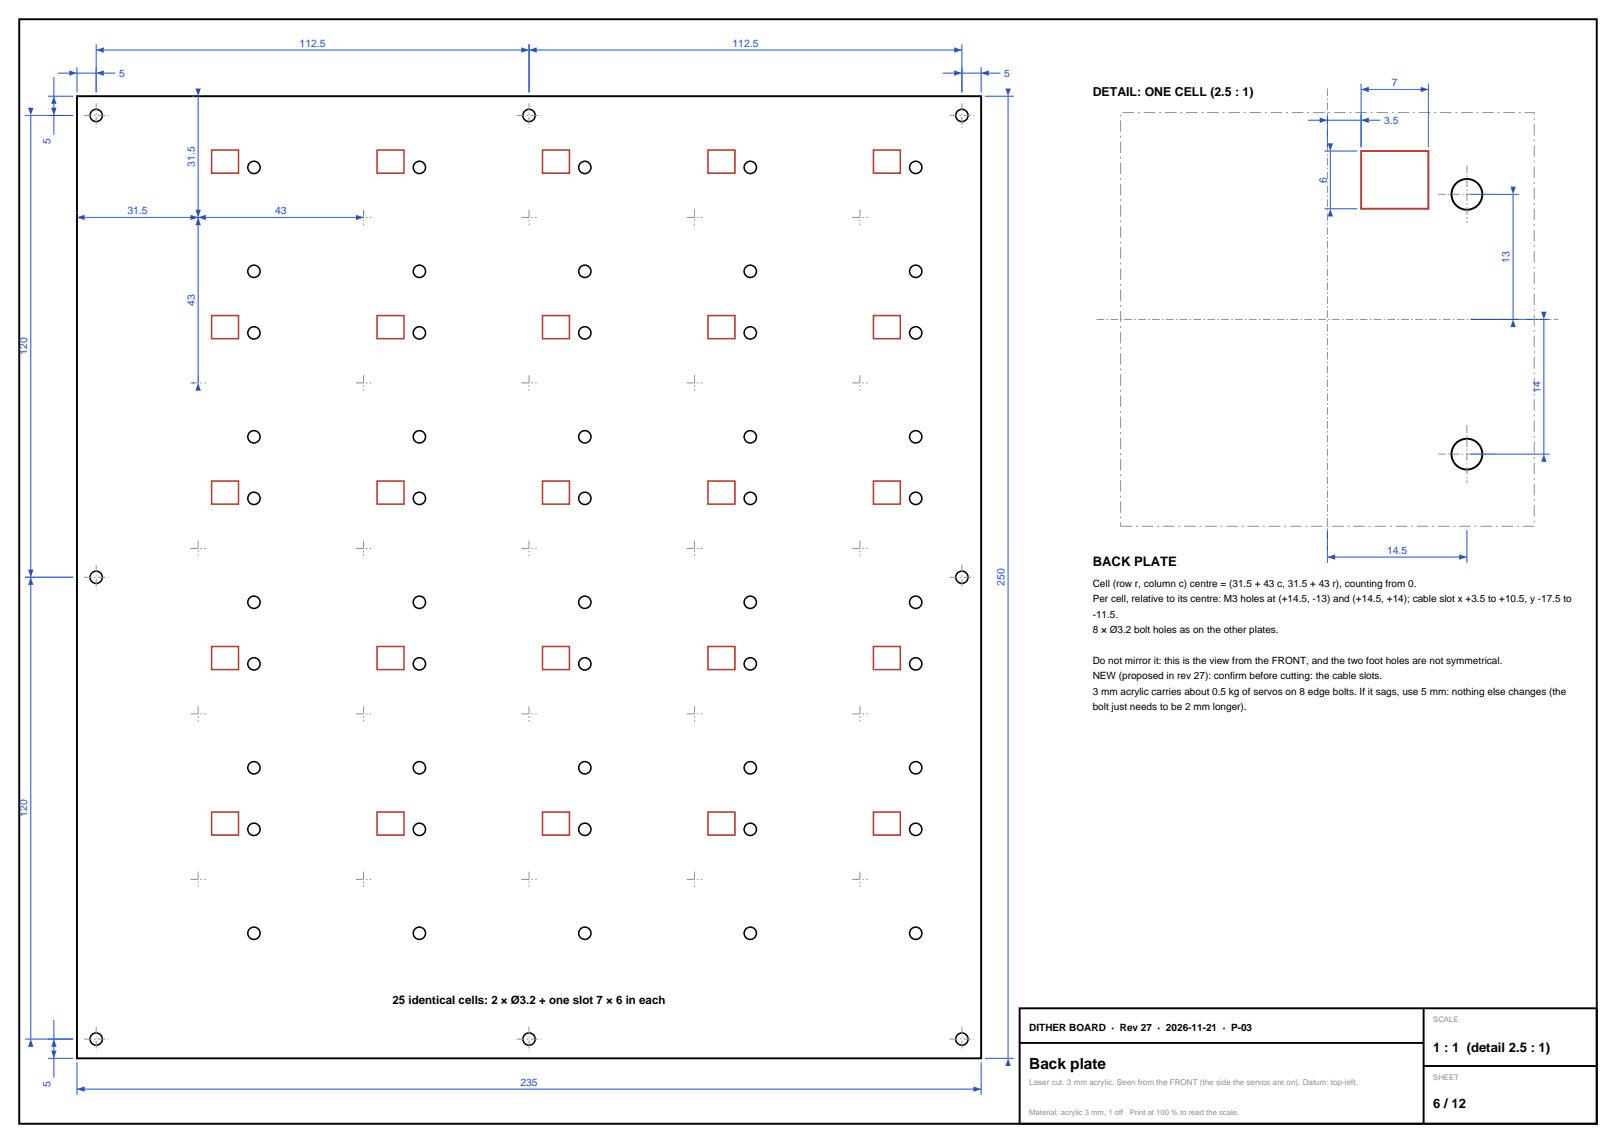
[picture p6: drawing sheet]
<svg xmlns="http://www.w3.org/2000/svg" width="420mm" height="297mm" viewBox="0 0 420 297" stroke-linecap="round" stroke-linejoin="round" font-family="sans-serif">
<path d="M5 5h410v287h-410zM20 25h235v250h-235zM265 262h150v30h-150zM265 271h105M370 262v30M370 277h45" fill="none" stroke="#000" stroke-width=".5"/>
<g fill="none" stroke="#000" stroke-width=".4">
<circle cx="25" cy="30" r="1.6"/>
<circle cx="137.5" cy="30" r="1.6"/>
<circle cx="250" cy="30" r="1.6"/>
<circle cx="66" cy="43.5" r="1.6"/>
<circle cx="109" cy="43.5" r="1.6"/>
<circle cx="152" cy="43.5" r="1.6"/>
<circle cx="195" cy="43.5" r="1.6"/>
<circle cx="238" cy="43.5" r="1.6"/>
<circle cx="66" cy="70.5" r="1.6"/>
<circle cx="109" cy="70.5" r="1.6"/>
<circle cx="152" cy="70.5" r="1.6"/>
<circle cx="195" cy="70.5" r="1.6"/>
<circle cx="238" cy="70.5" r="1.6"/>
<circle cx="66" cy="86.5" r="1.6"/>
<circle cx="109" cy="86.5" r="1.6"/>
<circle cx="152" cy="86.5" r="1.6"/>
<circle cx="195" cy="86.5" r="1.6"/>
<circle cx="238" cy="86.5" r="1.6"/>
<circle cx="66" cy="113.5" r="1.6"/>
<circle cx="109" cy="113.5" r="1.6"/>
<circle cx="152" cy="113.5" r="1.6"/>
<circle cx="195" cy="113.5" r="1.6"/>
<circle cx="238" cy="113.5" r="1.6"/>
<circle cx="66" cy="129.5" r="1.6"/>
<circle cx="109" cy="129.5" r="1.6"/>
<circle cx="152" cy="129.5" r="1.6"/>
<circle cx="195" cy="129.5" r="1.6"/>
<circle cx="238" cy="129.5" r="1.6"/>
<circle cx="25" cy="150" r="1.6"/>
<circle cx="66" cy="156.5" r="1.6"/>
<circle cx="109" cy="156.5" r="1.6"/>
<circle cx="152" cy="156.5" r="1.6"/>
<circle cx="195" cy="156.5" r="1.6"/>
<circle cx="238" cy="156.5" r="1.6"/>
<circle cx="250" cy="150" r="1.6"/>
<circle cx="66" cy="172.5" r="1.6"/>
<circle cx="109" cy="172.5" r="1.6"/>
<circle cx="152" cy="172.5" r="1.6"/>
<circle cx="195" cy="172.5" r="1.6"/>
<circle cx="238" cy="172.5" r="1.6"/>
<circle cx="66" cy="199.5" r="1.6"/>
<circle cx="109" cy="199.5" r="1.6"/>
<circle cx="152" cy="199.5" r="1.6"/>
<circle cx="195" cy="199.5" r="1.6"/>
<circle cx="238" cy="199.5" r="1.6"/>
<circle cx="66" cy="215.5" r="1.6"/>
<circle cx="109" cy="215.5" r="1.6"/>
<circle cx="152" cy="215.5" r="1.6"/>
<circle cx="195" cy="215.5" r="1.6"/>
<circle cx="238" cy="215.5" r="1.6"/>
<circle cx="66" cy="242.5" r="1.6"/>
<circle cx="109" cy="242.5" r="1.6"/>
<circle cx="152" cy="242.5" r="1.6"/>
<circle cx="195" cy="242.5" r="1.6"/>
<circle cx="238" cy="242.5" r="1.6"/>
<circle cx="25" cy="270" r="1.6"/>
<circle cx="137.5" cy="270" r="1.6"/>
<circle cx="250" cy="270" r="1.6"/>
</g>
<g fill="none" stroke="#8a8f98" stroke-width=".26" stroke-dasharray="2 .6 .4 .6" stroke-linecap="butt">
<path d="M21.8 30h6.4M25 26.8v6.4M134.3 30h6.4M137.5 26.8v6.4M246.8 30h6.4M250 26.8v6.4M49.5 56.5h4M51.5 54.5v4M92.5 56.5h4M94.5 54.5v4M135.5 56.5h4M137.5 54.5v4"/>
<path d="M178.5 56.5h4M180.5 54.5v4M221.5 56.5h4M223.5 54.5v4M49.5 99.5h4M51.5 97.5v4M92.5 99.5h4M94.5 97.5v4M135.5 99.5h4M137.5 97.5v4M178.5 99.5h4M180.5 97.5v4"/>
<path d="M221.5 99.5h4M223.5 97.5v4M21.8 150h6.4M25 146.8v6.4M49.5 142.5h4M51.5 140.5v4M92.5 142.5h4M94.5 140.5v4M135.5 142.5h4M137.5 140.5v4M178.5 142.5h4M180.5 140.5v4"/>
<path d="M221.5 142.5h4M223.5 140.5v4M246.8 150h6.4M250 146.8v6.4M49.5 185.5h4M51.5 183.5v4M92.5 185.5h4M94.5 183.5v4M135.5 185.5h4M137.5 183.5v4M178.5 185.5h4M180.5 183.5v4"/>
<path d="M221.5 185.5h4M223.5 183.5v4M49.5 228.5h4M51.5 226.5v4M92.5 228.5h4M94.5 226.5v4M135.5 228.5h4M137.5 226.5v4M178.5 228.5h4M180.5 226.5v4M221.5 228.5h4M223.5 226.5v4"/>
<path d="M21.8 270h6.4M25 266.8v6.4M134.3 270h6.4M137.5 266.8v6.4M246.8 270h6.4M250 266.8v6.4"/>
</g>
<g fill="none" stroke="#c0392b" stroke-width=".4">
<path d="M55 39h7v6h-7zM98 39h7v6h-7zM141 39h7v6h-7zM184 39h7v6h-7zM227 39h7v6h-7zM55 82h7v6h-7zM98 82h7v6h-7zM141 82h7v6h-7zM184 82h7v6h-7zM227 82h7v6h-7zM55 125h7v6h-7zM98 125h7v6h-7z"/>
<path d="M141 125h7v6h-7zM184 125h7v6h-7zM227 125h7v6h-7zM55 168h7v6h-7zM98 168h7v6h-7zM141 168h7v6h-7zM184 168h7v6h-7zM227 168h7v6h-7zM55 211h7v6h-7zM98 211h7v6h-7zM141 211h7v6h-7zM184 211h7v6h-7z"/>
<path d="M227 211h7v6h-7z"/>
</g>
<path d="M20 276v8.5M255 276v8.5M20 283h235" fill="none" stroke="#1f4fd8" stroke-width=".26"/>
<g fill="#1f4fd8">
<path d="M20 283l2-.7v1.4z"/>
<path d="M253 282.3l2 .7-2 .7z"/>
</g>
<path d="M256 25h7.5M262 25v250M256 275h7.5" fill="none" stroke="#1f4fd8" stroke-width=".26"/>
<g fill="#1f4fd8">
<path d="M261.3 23h1.4l-.7 2z"/>
<path d="M262 275l.7 2h-1.4z"/>
</g>
<path d="M15 19h15M20 17.5v6.5M25 17.5v6.5" fill="none" stroke="#1f4fd8" stroke-width=".26"/>
<g fill="#1f4fd8">
<path d="M18 18.3l2 .7-2 .7z"/>
<path d="M25 19l2-.7v1.4z"/>
</g>
<path d="M25 11.5v12.5M25 13h112.5M137.5 11.5v12.5" fill="none" stroke="#1f4fd8" stroke-width=".26"/>
<g fill="#1f4fd8">
<path d="M25 13l2-.7v1.4z"/>
<path d="M135.5 12.3l2 .7-2 .7z"/>
</g>
<path d="M137.5 11.5v12.5M137.5 13h112.5M250 11.5v12.5" fill="none" stroke="#1f4fd8" stroke-width=".26"/>
<g fill="#1f4fd8">
<path d="M137.5 13l2-.7v1.4z"/>
<path d="M248 12.3l2 .7-2 .7z"/>
</g>
<path d="M245 19h15M250 17.5v6.5M255 17.5v6.5" fill="none" stroke="#1f4fd8" stroke-width=".26"/>
<g fill="#1f4fd8">
<path d="M248 18.3l2 .7-2 .7z"/>
<path d="M255 19l2-.7v1.4z"/>
</g>
<path d="M14 20v15M12.5 25h6.5M12.5 30h6.5" fill="none" stroke="#1f4fd8" stroke-width=".26"/>
<g fill="#1f4fd8">
<path d="M14 25l.7 2h-1.4z"/>
<path d="M13.3 28h1.4l-.7 2z"/>
</g>
<path d="M6.5 30h12.5M8 30v120M6.5 150h12.5" fill="none" stroke="#1f4fd8" stroke-width=".26"/>
<g fill="#1f4fd8">
<path d="M7.3 28h1.4l-.7 2z"/>
<path d="M8 150l.7 2h-1.4z"/>
</g>
<path d="M6.5 150h12.5M8 150v120M6.5 270h12.5" fill="none" stroke="#1f4fd8" stroke-width=".26"/>
<g fill="#1f4fd8">
<path d="M7.3 148h1.4l-.7 2z"/>
<path d="M8 270l.7 2h-1.4z"/>
</g>
<path d="M12.5 270h6.5M12.5 275h6.5M14 265v15" fill="none" stroke="#1f4fd8" stroke-width=".26"/>
<g fill="#1f4fd8">
<path d="M14 270l.7 2h-1.4z"/>
<path d="M13.3 273h1.4l-.7 2z"/>
</g>
<path d="M20 55v.5M20 56.5h31.5M51.5 55v.5" fill="none" stroke="#1f4fd8" stroke-width=".26"/>
<g fill="#1f4fd8">
<path d="M20 56.5l2-.7v1.4z"/>
<path d="M49.5 55.8l2 .7-2 .7z"/>
</g>
<path d="M51.5 55v.5M51.5 56.5h43M94.5 55v.5" fill="none" stroke="#1f4fd8" stroke-width=".26"/>
<g fill="#1f4fd8">
<path d="M51.5 56.5l2-.7v1.4z"/>
<path d="M92.5 55.8l2 .7-2 .7z"/>
</g>
<path d="M50 25h.5M51.5 25v31.5M50 56.5h.5" fill="none" stroke="#1f4fd8" stroke-width=".26"/>
<g fill="#1f4fd8">
<path d="M50.8 23h1.4l-.7 2z"/>
<path d="M51.5 56.5l.7 2h-1.4z"/>
</g>
<path d="M50 56.5h.5M51.5 56.5v43M50 99.5h.5" fill="none" stroke="#1f4fd8" stroke-width=".26"/>
<g fill="#1f4fd8">
<path d="M50.8 54.5h1.4l-.7 2z"/>
<path d="M51.5 99.5l.7 2h-1.4z"/>
</g>
<path d="M291.3 29.2h107.5v107.5h-107.5z" fill="none" stroke="#8a8f98" stroke-width=".26" stroke-dasharray="3 1 .5 1" stroke-linecap="butt"/>
<path d="M345 23v120M373.8 50.5h15M381.3 43v15M285 83h120M373.8 118h15M381.3 110.5v15" fill="none" stroke="#8a8f98" stroke-width=".26" stroke-dasharray="2 .6 .4 .6" stroke-linecap="butt"/>
<g fill="none" stroke="#000" stroke-width=".5">
<circle cx="381.2" cy="50.5" r="4"/>
<circle cx="381.2" cy="118" r="4"/>
</g>
<path d="M353.8 39.2h17.5v15h-17.5z" fill="none" stroke="#c0392b" stroke-width=".5"/>
<path d="M345 137.7v8.5M381.3 137.7v8.5M345 144.7h36.3" fill="none" stroke="#1f4fd8" stroke-width=".26"/>
<g fill="#1f4fd8">
<path d="M345 144.7l2-.7v1.4z"/>
<path d="M379.3 144l2 .7-2 .7z"/>
</g>
<path d="M340 31.2h18.8M345 29.7v8.5M353.8 29.7v8.5" fill="none" stroke="#1f4fd8" stroke-width=".26"/>
<g fill="#1f4fd8">
<path d="M343 30.5l2 .7-2 .7z"/>
<path d="M353.8 31.2l2-.7v1.4z"/>
</g>
<path d="M353.8 21.7v16.5M353.8 23.2h17.5M371.3 21.7v16.5" fill="none" stroke="#1f4fd8" stroke-width=".26"/>
<g fill="#1f4fd8">
<path d="M353.8 23.2l2-.7v1.4z"/>
<path d="M369.3 22.5l2 .7-2 .7z"/>
</g>
<path d="M382.3 50.5h12.5M393.3 50.5v32.5M382.3 83h12.5" fill="none" stroke="#1f4fd8" stroke-width=".26"/>
<g fill="#1f4fd8">
<path d="M392.6 48.5h1.4l-.7 2z"/>
<path d="M393.3 83l.7 2h-1.4z"/>
</g>
<path d="M382.3 83h20.5M401.3 83v35M382.3 118h20.5" fill="none" stroke="#1f4fd8" stroke-width=".26"/>
<g fill="#1f4fd8">
<path d="M400.6 81h1.4l-.7 2z"/>
<path d="M401.3 118l.7 2h-1.4z"/>
</g>
<path d="M344.3 39.2h8.5M345.8 39.2v15M344.3 54.2h8.5" fill="none" stroke="#1f4fd8" stroke-width=".26"/>
<g fill="#1f4fd8">
<path d="M345.1 37.2h1.4l-.7 2z"/>
<path d="M345.8 54.2l.7 2h-1.4z"/>
</g>
<text font-size="4" x="267.5" y="277.8">Back plate</text>
<g font-size="3.4">
<text x="284" y="147">BACK PLATE</text>
<text x="372.5" y="273.4">1 : 1 (detail 2.5 : 1)</text>
<text x="372.5" y="288">6 / 12</text>
</g>
<text font-size="3.2" x="284" y="25">DETAIL: ONE CELL (2.5 : 1)</text>
<text font-size="3" x="102" y="261">25 identical cells: 2 × Ø3.2 + one slot 7 × 6 in each</text>
<g font-size="2.7" fill="#1f4fd8">
<text x="77.9" y="12.1">112.5</text>
<text x="190.4" y="12.1">112.5</text>
<text x="31" y="19.9">5</text>
<text x="261" y="19.9">5</text>
<text x="361.7" y="22.3">7</text>
<text x="359.8" y="32.1">3.5</text>
<text x="13.1" y="37.5" transform="rotate(-90 13.1 37.5)">5</text>
<text x="50.6" y="43.4" transform="rotate(-90 50.6 43.4)">31.5</text>
<text x="344.9" y="47.5" transform="rotate(-90 344.9 47.5)">6</text>
<text x="33.1" y="55.6">31.5</text>
<text x="71.5" y="55.6">43</text>
<text x="392.4" y="68.3" transform="rotate(-90 392.4 68.3)">13</text>
<text x="50.6" y="79.5" transform="rotate(-90 50.6 79.5)">43</text>
<text x="7.1" y="92.3" transform="rotate(-90 7.1 92.3)">120</text>
<text x="400.4" y="102" transform="rotate(-90 400.4 102)">14</text>
<text x="360.5" y="143.8">14.5</text>
<text x="261.1" y="152.3" transform="rotate(-90 261.1 152.3)">250</text>
<text x="7.1" y="212.3" transform="rotate(-90 7.1 212.3)">120</text>
<text x="13.1" y="282.5" transform="rotate(-90 13.1 282.5)">5</text>
<text x="135.2" y="282.1">235</text>
</g>
<g font-size="2.6">
<text x="284" y="152.5">Cell (row r, column c) centre = (31.5 + 43 c, 31.5 + 43 r), counting from 0.</text>
<text x="284" y="156.5">Per cell, relative to its centre: M3 holes at (+14.5, -13) and (+14.5, +14); cable slot x +3.5 to +10.5, y -17.5 to</text>
<text x="284" y="160.5">-11.5.</text>
<text x="284" y="164.5">8 × Ø3.2 bolt holes as on the other plates.</text>
<text x="284" y="172.5">Do not mirror it: this is the view from the FRONT, and the two foot holes are not symmetrical.</text>
<text x="284" y="176.5">NEW (proposed in rev 27): confirm before cutting: the cable slots.</text>
<text x="284" y="180.5">3 mm acrylic carries about 0.5 kg of servos on 8 edge bolts. If it sags, use 5 mm: nothing else changes (the</text>
<text x="284" y="184.5">bolt just needs to be 2 mm longer).</text>
<text x="267.5" y="267.8">DITHER BOARD · Rev 27 · 2026-11-21 · P-03</text>
</g>
<text font-size="2.1" fill="#8a8f98" x="267.5" y="281.8">Laser cut. 3 mm acrylic. Seen from the FRONT (the side the servos are on). Datum: top-left.</text>
<g font-size="2" fill="#8a8f98">
<text x="372.5" y="265.5">SCALE</text>
<text x="372.5" y="280.5">SHEET</text>
<text x="267.5" y="289.8">Material: acrylic 3 mm, 1 off</text>
<text x="293.6" y="289.8">Print at 100 % to read the scale.</text>
</g>
</svg>
